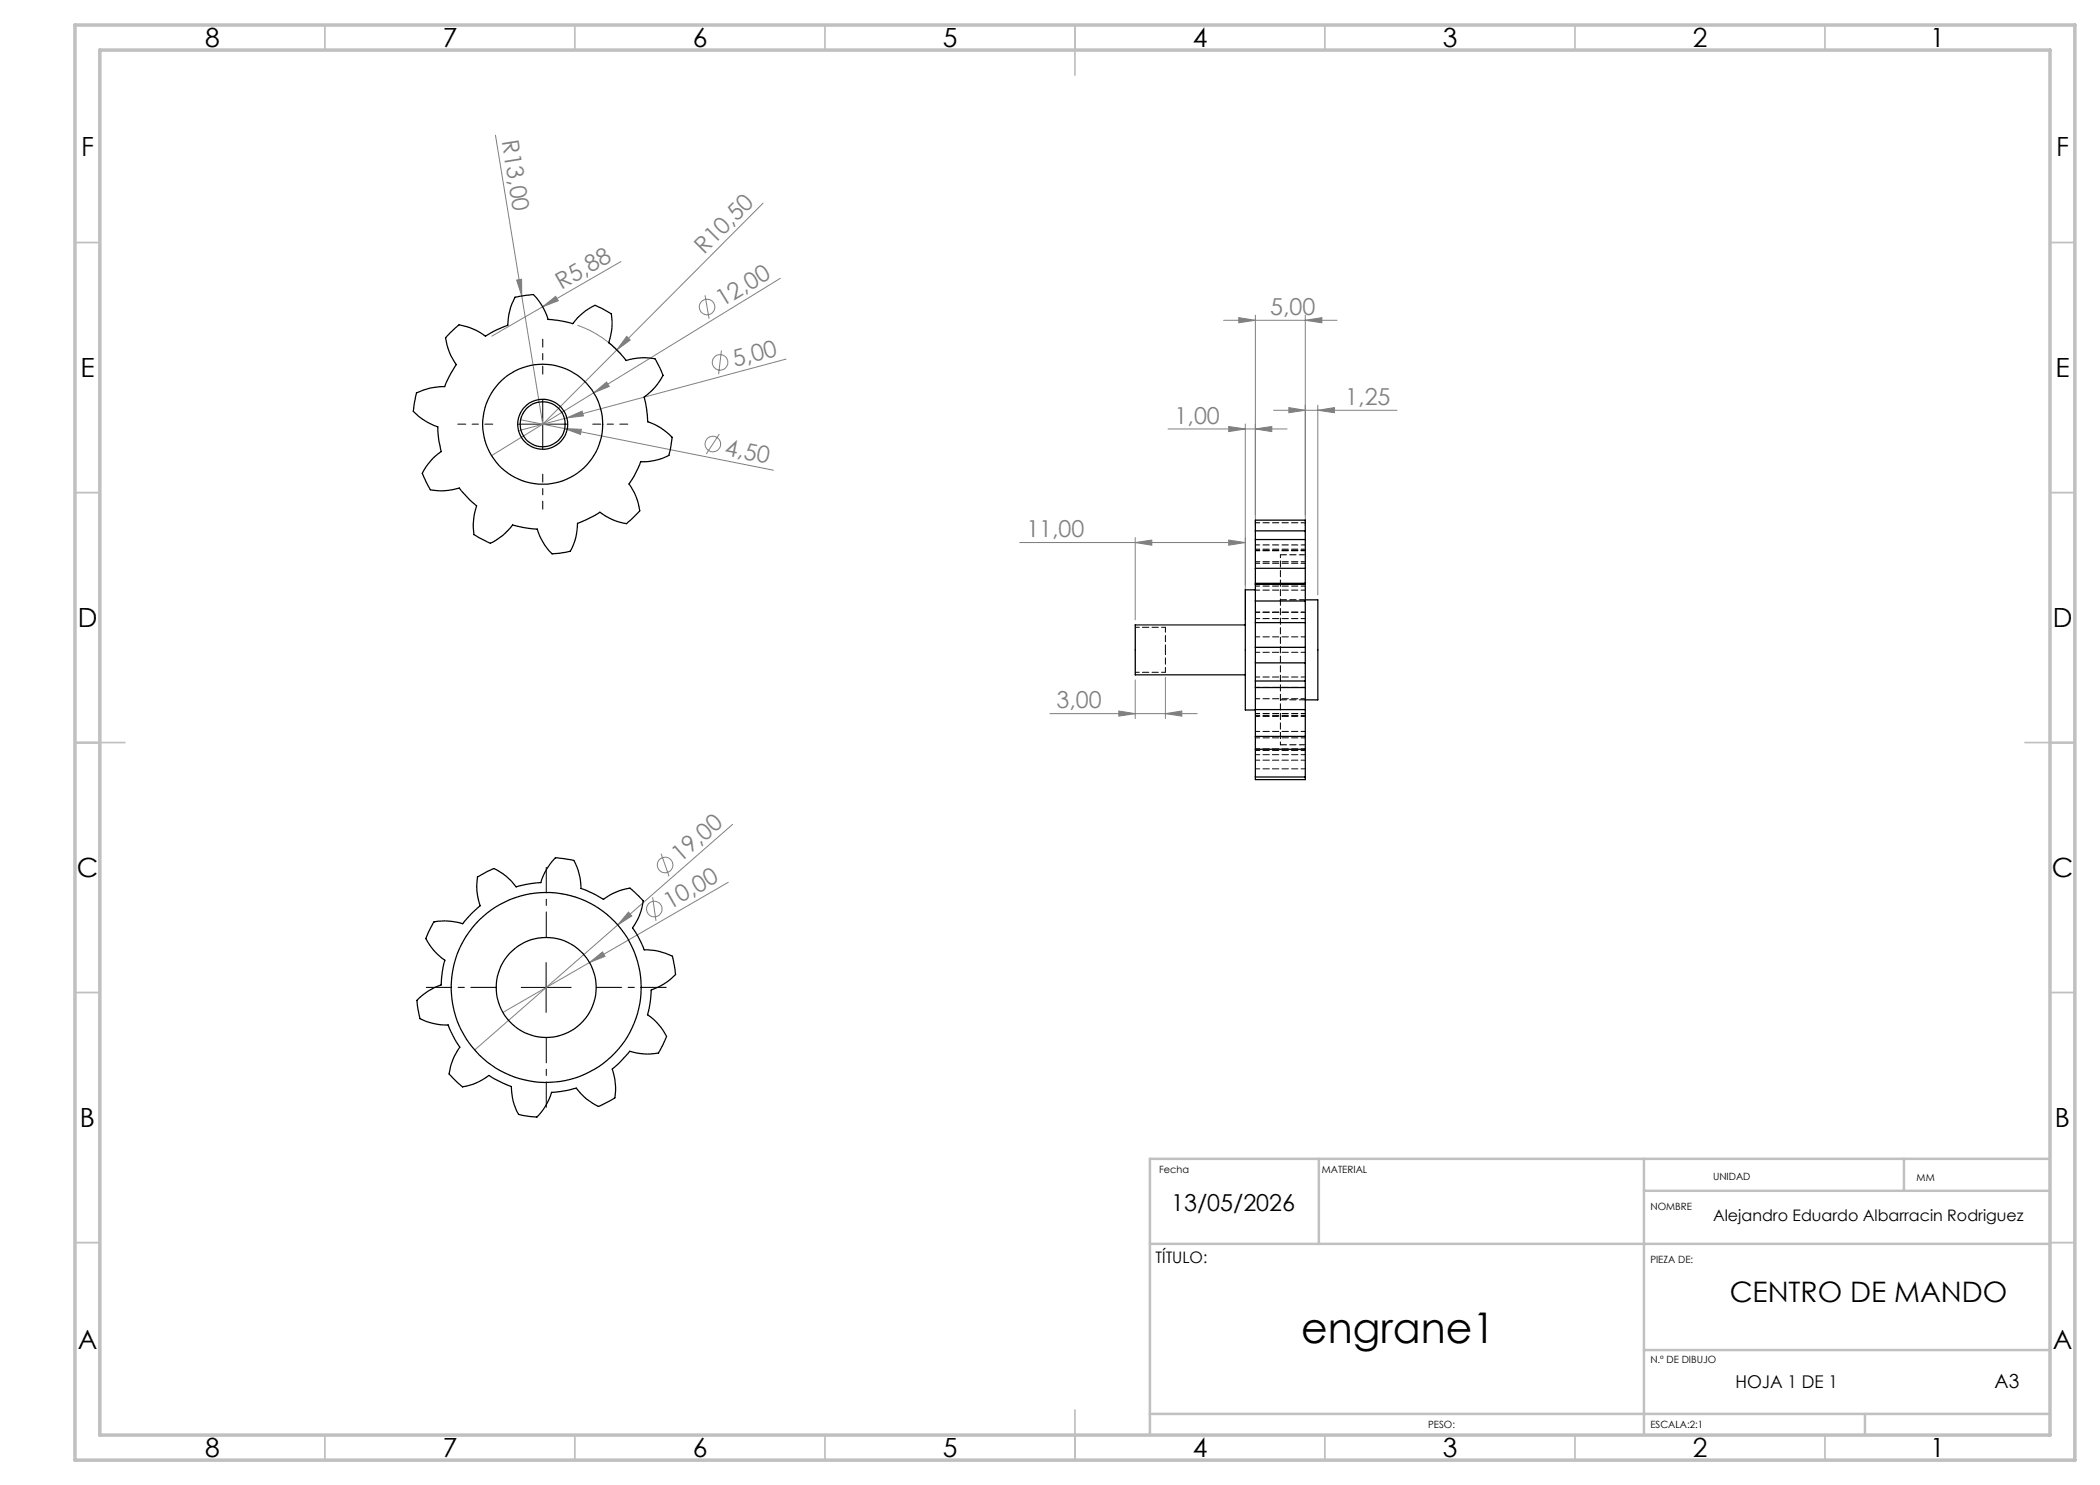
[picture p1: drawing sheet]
<svg xmlns="http://www.w3.org/2000/svg" width="420mm" height="297mm" viewBox="0 0 420 297" stroke-linecap="round" stroke-linejoin="round" font-family="sans-serif">
<g fill="none" stroke="#808080" stroke-width=".2">
<path d="M99.1 27.1l5.3 32.1M103.3 56l1-.2 .1 3.4zM104.4 59.2l4.1 25.6 14.9-14.8M124.2 52.3l-15.7 9M141 59.1l.8 4.6M152.6 40.6l-29.2 29.4M156.1 55.7l-37.4 22.9M108.5 61.3l2.6-2 .6 .8zM108.5 61.3l-10.1 5.9M115.5 65a21.1 21.1 0 0 1 8.5 5.7M118.7 78.6l2.6-2.2 .5 .9zM118.7 78.6l-20.4 12.5"/>
<path d="M125.3 67.3l.7 .7-2.6 2zM144.3 70.1l-.6 4.8M157.2 71.8l-53.5 14.3M244.7 64.1h22.7M247.8 63.5l3.3 .6-3.3 .5zM251.1 63v42.2M261.1 64.1l3.3-.6v1.1zM261.1 63v42.2M104.1 84l50.6 10M113 85.7l3.3 .2-.2 1zM113.4 83.6l3-1.4 .3 1zM143.9 86.8l-2.6 4"/>
<path d="M233.6 85.8h23.8M245.7 85.3l3.4 .5-3.4 .5zM249.1 84.8v39.2M251.1 85.8l3.3-.5v1zM254.7 82.1h24.7M257.8 81.5l3.3 .6-3.3 .4zM263.6 82.1l3.3-.6v1zM263.6 81v38M203.9 108.5h45.2M227 108.5l3.4-.5v1zM227 107.5v16.5M245.7 108l3.4 .5-3.4 .5z"/>
<path d="M227 136v7.7M233.1 135.5v8.2M210 142.7h29.4M223.8 142.2l3.2 .5-3.2 .5zM233.1 142.7l3.3-.5v1zM130.5 179.5l.7 4.7M132.2 170.7l1.6 4.6M145.7 176.5l-27.8 16M146.5 164.9l-23 20.1M117.9 192.5l2.6-2.1 .5 .9zM117.9 192.5l-17.3 10M123.5 185l-28.6 25"/>
<path d="M125.7 182.4l.7 .8-2.9 1.8z"/>
<circle cx="141.4" cy="61.4" r="1.56"/>
<circle cx="144" cy="72.5" r="1.56"/>
<circle cx="142.6" cy="88.8" r="1.56"/>
<circle cx="133" cy="173" r="1.57"/>
<circle cx="130.9" cy="181.8" r="1.56"/>
</g>
<path d="M108.6 74.8v-7M98.6 84.8h-7M108.6 94.8v7M118.6 84.8h7" fill="none" stroke="#000" stroke-width=".2" stroke-dasharray="15.2 1.3 1.3 1.3" stroke-dashoffset="13.6"/>
<path d="M99.3 197.5h-14M109.3 187.5v-14M119.3 197.5h14M109.3 207.5v14" fill="none" stroke="#000" stroke-width=".2" stroke-dasharray="15.2 1.3 1.3 1.3" stroke-dashoffset="10.1"/>
<path d="M108.5 79.9v9.9M103.5 84.8h10M104.2 197.5h10M109.2 192.5v10" fill="none" stroke="#000" stroke-width=".2"/>
<g fill="none" stroke="#c0c0c0" stroke-width=".35">
<path d="M65 5v5M115 5v5M165 5v5M215 5v10M265 5v5M315 5v5M365 5v5M15 48.5h5M410 48.5h5M15 98.5h5M410 98.5h5M15 148.5h10"/>
<path d="M405 148.5h10M15 198.5h5M410 198.5h5M15 248.5h5M410 248.5h5M65 287v5M115 287v5M165 287v5M215 282v10M265 287v5M315 287v5M365 287v5"/>
</g>
<path d="M263.8 231.8v17M328.8 231.8v55.2M328.8 238.2h81.2M380.8 231.8v6.4M410 231.8h-180v55.2M230 248.8h180M328.8 270h81.2M230 282.8h180M373 282.8v4.2" fill="none" stroke="#c0c0c0" stroke-width=".5"/>
<path d="M15 5h400v287h-400zM20 10h390v277h-390z" fill="none" stroke="#c0c0c0" stroke-width=".7"/>
<g fill="#808080">
<path d="M103.3 56l1-.2 .1 3.4z"/>
<path d="M113.4 83.6l3-1.4 .3 1z"/>
<path d="M117.9 192.5l2.6-2.1 .5 .9z"/>
<path d="M108.5 61.3l2.6-2 .6 .8z"/>
<path d="M118.7 78.6l2.6-2.2 .5 .9z"/>
<path d="M125.7 182.4l.7 .8-2.9 1.8z"/>
<path d="M125.3 67.3l.7 .7-2.6 2z"/>
<path d="M113 85.7l3.3 .2-.2 1z"/>
<path d="M245.7 108l3.4 .5-3.4 .5zM227 108.5l3.4-.5v1zM233.1 142.7l3.3-.5v1zM223.8 142.2l3.2 .5-3.2 .5z"/>
<path d="M247.8 63.5l3.3 .6-3.3 .5zM261.1 64.1l3.3-.6v1.1z"/>
<path d="M245.7 85.3l3.4 .5-3.4 .5zM251.1 85.8l3.3-.5v1z"/>
<path d="M263.6 82.1l3.3-.6v1zM257.8 81.5l3.3 .6-3.3 .4z"/>
</g>
<g fill="none" stroke="#000" stroke-width=".25">
<path d="M90.1 66.5l1.7-1.5a12.1 12.1 0 0 1 5.3 2.2 20.8 20.8 0 0 1 4.5-2.2 12.3 12.3 0 0 1 1.4-5.6l3.7-.5a11.8 11.8 0 0 1 2.9 5l2.5 .3 2.4 .5a12 12 0 0 1 4.5-3.6l3.3 1.7a11.4 11.4 0 0 1-.6 5.7l2.3 2.2 1.2 1.4a11.9 11.9 0 0 1 5.8-.3l1.6 3.3a12 12 0 0 1-3.8 4.3l.5 2.4 .2 2.5a11.7 11.7 0 0 1 4.9 3.2l-.6 3.6a11.6 11.6 0 0 1-5.7 1.3 20 20 0 0 1-2.3 4.4 11.7 11.7 0 0 1 2.2 5.4l-2.7 2.5a11.5 11.5 0 0 1-5.3-2.3l-2.8 1.6-1.7 .7a11 11 0 0 1-1.4 5.5l-3.7 .6a11.6 11.6 0 0 1-2.9-5l-2.5-.3-2.5-.5a11.3 11.3 0 0 1-4.4 3.7l-3.3-1.8a12.6 12.6 0 0 1 .5-5.7l-1.4-1.3-2-2.3a12.1 12.1 0 0 1-5.8 .4l-1.6-3.4a11.7 11.7 0 0 1 3.8-4.3 17.9 17.9 0 0 1-.7-4.9 12.5 12.5 0 0 1-4.9-3.1l.6-3.7a11.8 11.8 0 0 1 5.6-1.3l1.1-2.2 1.3-2.2a11.7 11.7 0 0 1-2.2-5.3zM251.1 116.9v3.3M251.1 116.7v.2M251.1 113.7v3M251.1 107.9v5.8M251.1 106.2v1.7M251.1 118h-2v24h2M251.1 106.2v-2.2h10v2.2M251.1 116.7h10M251.1 116.9h10M251.1 113.7h10M251.1 107.9h10"/>
<path d="M251.1 106.2h10M261.1 116.9v3.3M261.1 116.7v.2M261.1 113.7v3M261.1 107.9v5.8M261.1 106.2v1.7M261.1 120h2.5v20h-2.5M249.1 125h-22.1v10h22.1M251.1 132.6v3.6M251.1 129.5v3.1M251.1 136.2v1.3M251.1 120.2v4.3"/>
<path d="M251.1 124.5v5M251.1 137.5v4.4M251.1 137.5h10M251.1 136.2h10M251.1 132.6h10M251.1 129.5h10M251.1 120.2h10M251.1 124.5h10M261.1 132.6v3.6M261.1 129.5v3.1M261.1 136.2v1.3M261.1 120.2v4.3"/>
<path d="M261.1 124.5v5M261.1 137.5v4.4M251.1 141.9v5.4M251.1 147.3v2.6M251.1 149.9v5.5M251.1 155.4v.5h10v-.5M251.1 141.9h10M251.1 147.3h10M251.1 149.9h10M251.1 155.4h10M261.1 141.9v5.4M261.1 147.3v2.6"/>
<path d="M261.1 149.9v5.5M95.5 175.4l3.3-1.7a11.3 11.3 0 0 1 4.4 3.7l2.5-.6 2.5-.3a11.8 11.8 0 0 1 2.9-4.9l3.7 .5a12.3 12.3 0 0 1 1.4 5.6 20.8 20.8 0 0 1 4.5 2.2 12.1 12.1 0 0 1 5.3-2.3l2.7 2.6a11.7 11.7 0 0 1-2.2 5.4l1 1.5 1.3 2.9a11.8 11.8 0 0 1 5.7 1.2l.6 3.7a12.7 12.7 0 0 1-4.9 3.1 19.9 19.9 0 0 1-.7 4.9 11.7 11.7 0 0 1 3.8 4.4l-1.6 3.3a11.9 11.9 0 0 1-5.8-.3l-2 2.3-1.5 1.2a12.6 12.6 0 0 1 .6 5.8l-3.3 1.7a11.3 11.3 0 0 1-4.4-3.7l-2.5 .6-2.5 .3a12 12 0 0 1-2.9 4.9l-3.7-.5a11 11 0 0 1-1.4-5.6l-1.8-.7-2.7-1.5a11.6 11.6 0 0 1-5.3 2.3l-2.7-2.6a11.7 11.7 0 0 1 2.2-5.4 20 20 0 0 1-2.4-4.4 11.8 11.8 0 0 1-5.6-1.3l-.6-3.6a11.7 11.7 0 0 1 4.8-3.1 19.3 19.3 0 0 1 .8-5 11.7 11.7 0 0 1-3.8-4.3l1.6-3.3a11.9 11.9 0 0 1 5.7 .3l1.7-1.9 1.8-1.7a11.3 11.3 0 0 1-.5-5.7z"/>
<circle cx="108.5" cy="84.8" r="4.5"/>
<circle cx="108.5" cy="84.9" r="5"/>
<circle cx="108.5" cy="84.8" r="12"/>
<circle cx="109.2" cy="197.5" r="19"/>
<circle cx="109.2" cy="197.5" r="10"/>
</g>
<g fill="none" stroke="#000" stroke-width=".2" stroke-dasharray="1.3 .6" stroke-dashoffset=".4">
<path d="M251.1 117.2h10M251.1 109h10M251.1 109.8h10M251.1 104.6h10M251.1 110.1h10M251.1 112.4h10M251.1 118h10M251.1 112.7h10M251.1 137.5h10M251.1 123.7h10M251.1 122.4h10M251.1 135.4h10"/>
<path d="M251.1 130.5h10M251.1 139.7h10M251.1 127.4h10M261.1 122.4h-10M251.1 149.8h10M251.1 147.6h10M251.1 150.9h10M251.1 153.8h10M251.1 150.1h10M251.1 146.3h10M251.1 152h10M251.1 143.1h10"/>
<path d="M251.1 142.7h10M251.1 143.3h10"/>
</g>
<path d="M256.1 111v38" fill="none" stroke="#000" stroke-width=".2" stroke-dasharray="1.3 .6" stroke-dashoffset=".7"/>
<path d="M233.1 130v4.5M233.1 125.5v4.5" fill="none" stroke="#000" stroke-width=".2" stroke-dasharray="1.3 .6" stroke-dashoffset=".3"/>
<path d="M261.1 111h-5M261.1 120h-5M256.1 140h5M256.1 149h5" fill="none" stroke="#000" stroke-width=".2" stroke-dasharray="1.3 .6"/>
<path d="M227.1 134.5h6M233.1 125.5h-6" fill="none" stroke="#000" stroke-width=".2" stroke-dasharray="1.3 .6" stroke-dashoffset=".5"/>
<text font-size="8.5" x="260.2" y="268.7">engrane1</text>
<text font-size="5.6" x="345.9" y="260.4">CENTRO DE MANDO</text>
<g font-size="5.3">
<text x="41" y="9.5">8</text>
<text x="88.5" y="9.5">7</text>
<text x="138.5" y="9.5">6</text>
<text x="188.5" y="9.5">5</text>
<text x="238.5" y="9.5">4</text>
<text x="288.5" y="9.5">3</text>
<text x="338.5" y="9.5">2</text>
<text x="386" y="9.5">1</text>
<text x="16.2" y="31.2">F</text>
<text x="411.2" y="31.2">F</text>
<text x="16.1" y="75.5">E</text>
<text x="411.1" y="75.5">E</text>
<text x="15.5" y="125.5">D</text>
<text x="410.5" y="125.5">D</text>
<text x="15.4" y="175.5">C</text>
<text x="410.4" y="175.5">C</text>
<text x="16" y="225.5">B</text>
<text x="411" y="225.5">B</text>
<text x="15.5" y="269.7">A</text>
<text x="410.5" y="269.7">A</text>
<text x="41" y="291.5">8</text>
<text x="88.5" y="291.5">7</text>
<text x="138.5" y="291.5">6</text>
<text x="188.5" y="291.5">5</text>
<text x="238.5" y="291.5">4</text>
<text x="288.5" y="291.5">3</text>
<text x="338.5" y="291.5">2</text>
<text x="386" y="291.5">1</text>
</g>
<g font-size="4.7" fill="#808080">
<text x="100.3" y="28.1" transform="rotate(81 100.3 28.1)">R13,00</text>
<text x="140.8" y="51.1" transform="rotate(-45 140.8 51.1)">R10,50</text>
<text x="112.3" y="58" transform="rotate(-30 112.3 58)">R5,88</text>
<text x="144.5" y="61.5" transform="rotate(-32 144.5 61.5)">12,00</text>
<text x="254" y="63">5,00</text>
<text x="147" y="73.4" transform="rotate(-15 147 73.4)">5,00</text>
<text x="269.1" y="81">1,25</text>
<text x="234.9" y="84.8">1,00</text>
<text x="144.8" y="91" transform="rotate(11 144.8 91)">4,50</text>
<text x="205.3" y="107.5">11,00</text>
<text x="211.3" y="141.7">3,00</text>
<text x="136.1" y="172.6" transform="rotate(-41 136.1 172.6)">19,00</text>
<text x="134" y="182" transform="rotate(-30 134 182)">10,00</text>
</g>
<text font-size="4.7" x="234.3" y="242.1">13/05/2026</text>
<text font-size="3.9" x="398.9" y="277.7">A3</text>
<text font-size="3.5" x="347.1" y="277.7">HOJA 1 DE 1</text>
<g font-size="3.2">
<text x="342.6" y="244.3">Alejandro Eduardo Albarracin Rodriguez</text>
<text x="231.1" y="252.5">TÍTULO:</text>
</g>
<g font-size="2">
<text x="231.8" y="234.6">Fecha</text>
<text x="264.4" y="234.6">MATERIAL</text>
<text x="342.6" y="236">UNIDAD</text>
<text x="383.3" y="236.2">MM</text>
<text x="330.1" y="242.1">NOMBRE</text>
<text x="330.1" y="252.5">PIEZA DE:</text>
<text x="330.1" y="272.5">N.º DE DIBUJO</text>
<text x="285.6" y="285.5">PESO:</text>
<text x="330.1" y="285.6">ESCALA:2:1</text>
</g>
</svg>
